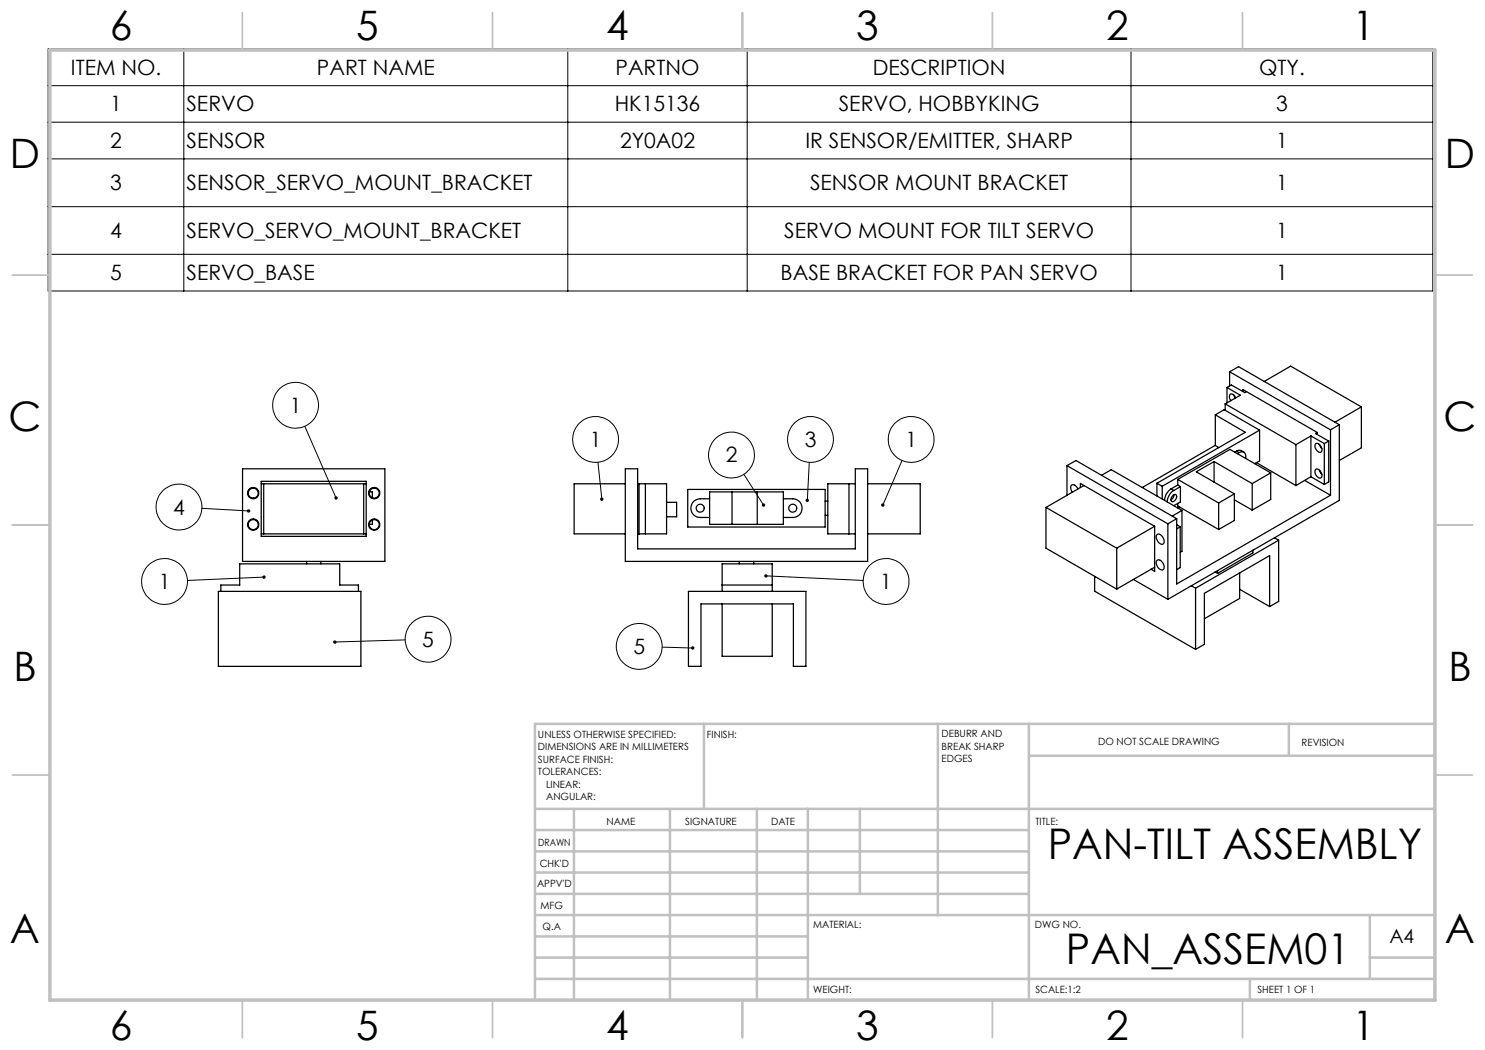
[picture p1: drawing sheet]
<svg xmlns="http://www.w3.org/2000/svg" width="297mm" height="210mm" viewBox="0 0 297 210" stroke-linecap="round" stroke-linejoin="round" font-family="sans-serif">
<g fill="none" stroke="#000" stroke-width=".2">
<path d="M9.6 9.8h277v48.4h-277zM9.6 17.1h277M36.8 9.8v48.4M113.6 9.8v48.4M149.4 9.8v48.4M226.2 9.8v48.4M9.6 24.4h277M9.6 31.8h277M9.6 41.3h277M9.6 50.9h277M61 85.3l6.2 14.3M119.6 92.5l.8 7.3"/>
<path d="M148.8 94.9l3.9 6.1M161.9 92.5l-.4 7.6M180.4 92.1l-3.8 8.9M40.4 101.7l9.3 .5M52.8 115.4l-15.3 .7M153.2 115.2l19.4 .9M81 128l-14 .4M132.4 129.4l6.1 .2"/>
<circle cx="59.1" cy="81.1" r="4.6"/>
<circle cx="119.1" cy="87.9" r="4.6"/>
<circle cx="146.3" cy="91" r="4.6"/>
<circle cx="162.1" cy="87.9" r="4.6"/>
<circle cx="182.2" cy="87.9" r="4.6"/>
<circle cx="32.9" cy="116.3" r="4.6"/>
<circle cx="35.8" cy="101.4" r="4.6"/>
<circle cx="177.2" cy="116.3" r="4.6"/>
<circle cx="85.6" cy="127.8" r="4.6"/>
<circle cx="127.8" cy="129.3" r="4.6"/>
</g>
<g fill="none" stroke="#c0c0c0" stroke-width=".35">
<path d="M48.5 2.5v7.5M98.5 2.5v7.5M148.5 2.5v7.5M198.5 2.5v7.5M248.5 2.5v7.5M2.5 55h7.5M287 55h7.5M2.5 105h7.5M287 105h7.5M2.5 155h7.5M287 155h7.5M48.5 200v7.5"/>
<path d="M98.5 200v7.5M148.5 200v7.5M198.5 200v7.5M248.5 200v7.5"/>
</g>
<g fill="none" stroke="#c0c0c0" stroke-width=".5">
<path d="M140.8 144.8v17M187.6 144.8v38.2M205.8 144.8v55.2M205.8 151.2h81.2M257.8 144.8v6.4M287 144.8h-180v55.2M107 161.8h180M107 178.8h98.8M107 174.5h98.8M107 170.3h98.8M107 166h98.8M114.8 161.8v38.2"/>
<path d="M134 161.8v38.2M151.4 161.8v38.2M161.6 161.8v38.2M172 161.8v17M107 195.8h180M107 191.5h54.6M107 187.3h54.6M107 183h180M250 195.8v4.2M274 191.5h13M274 183v12.8"/>
</g>
<path d="M10 10h277v190h-277z" fill="none" stroke="#c0c0c0" stroke-width=".7"/>
<path d="M67 99.3v.1a.34 .34 0 0 0-.1 .4 .34 .34 0 0 0 .4 .1l-.1-.3 .1 .3a.34 .34 0 0 0 .2-.5 .34 .34 0 0 0-.5-.1zM49.5 102a.34 .34 0 0 0 .1 .5 .34 .34 0 0 0 .5-.3h-.4h.4a.34 .34 0 0 0-.2-.3 .34 .34 0 0 0-.4 .1zM52.6 115.2a.34 .34 0 0 0 .1 .5 .34 .34 0 0 0 .4-.3h-.3h.3a.33 .33 0 0 0-.2-.3 .33 .33 0 0 0-.3 .1zM66.7 128.2l-.1 .2h.4h-.4a.34 .34 0 0 0 .5 .3 .34 .34 0 0 0 .2-.5 .34 .34 0 0 0-.6 0zM120.1 99.6a.35 .35 0 0 0 0 .4 .35 .35 0 0 0 .3 .2v-.4l.1 .3a.34 .34 0 0 0 .1-.5 .34 .34 0 0 0-.5 0zM176.3 100.8v.4l.1 .1 .2-.3-.2 .3a.33 .33 0 0 0 .5-.1 .33 .33 0 0 0-.2-.5 .33 .33 0 0 0-.4 .1zM161.1 99.9a.32 .32 0 0 0 0 .3 .32 .32 0 0 0 .3 .2l.1-.3-.1 .3a.33 .33 0 0 0 .3-.5 .33 .33 0 0 0-.6 0zM152.5 100.7a.34 .34 0 0 0-.1 .5 .34 .34 0 0 0 .5 .1l-.2-.3 .2 .3 .1-.1a.33 .33 0 0 0-.1-.5 .33 .33 0 0 0-.4 0zM153 114.9l-.1 .3h.3h-.3a.33 .33 0 0 0 .4 .3 .33 .33 0 0 0 .2-.5 .33 .33 0 0 0-.5-.1zM138.3 129.3a.34 .34 0 0 0 .1 .6 .34 .34 0 0 0 .5-.3h-.4h.4a.35 .35 0 0 0-.2-.3 .35 .35 0 0 0-.4 0z" fill="#000"/>
<g fill="none" stroke="#000" stroke-width=".25">
<path d="M245.4 77.5l2.7 1.5-3.1 1.8M245.4 77.5l.9-.5 2.7 1.5 .3-.2M245.4 77.5v3.1M245.9 74.4l20.2 11.6M245.9 74.4v2.8M245.9 74.4l1.8-1.1 20.2 11.6M246.8 79l.3 .6M247.2 79.5l-.4-.5-.4-.2a.56 .56 0 0 0-.6 .3 .56 .56 0 0 0 .2 .7l.2 .3M248.6 78.3v-.4l14.9 8.6M252.8 76.3l5.3-3.1 14.2 8.2M48.5 93.8h28.5v18.5h-28.5zM52.2 96.3h21v11h-21z"/>
<path d="M52.2 96.8h21M52.7 96.8v10M72.7 96.8v10M73.9 98.4h.6v1.1M125.1 93.8h2.4v16h43.6v-16h2.4v18.5h-48.4zM125.1 96.8h-10.3v10h10.3M127.5 96.8h5.8v10h-5.8M127.8 96.8v10M129.1 96.8v10M137.5 97.9h27.5v7.5h-27.5zM141.9 99.8h-1.8a1.87 1.87 0 0 0-1.9 1.8 1.87 1.87 0 0 0 1.9 1.9h1.8M141.9 98.4h14.8v6.5h-14.8z"/>
<path d="M146.4 98.4v6.5M151.4 98.4v6.5M156.7 99.8h1.8a1.87 1.87 0 0 1 1.9 1.8 1.87 1.87 0 0 1-1.9 1.9h-1.8M169.8 96.8v10M171.1 96.8h-5.5v10h5.5M173.5 96.8h10.5v10h-10.5M213.4 93.1v6M213.4 93.1l20.2 11.7M213.4 93.1l1.8-1 20.1 11.6M215.6 97.8a.9 .9 0 0 0-1.4-.7l-.1 .5 .4 .8M216.1 97.5v-.8l14.8 8.6M216.8 97.1l-7.6 4.4"/>
<path d="M220.3 95.1l2-1.2 14.1 8.2M231.4 96.7v2.5M231.4 96.7l1 .6M232.4 97.3v2.5M234.2 97.8l-1 1.1-.3 1.2M234.2 97.8l.6 .3M234.7 99l.4-.1a.85 .85 0 0 1 .1 .9 .85 .85 0 0 1-.9 .5l-.1-.6zM234.8 98.1l-.6 .5-.5 .7-.3 1.1M234.8 98.9l-.1 .6-.5 .5M235.5 95.9l8.2 4.7M235.5 95.9v1.1M235.5 97l.6 .3"/>
<path d="M235.5 97l-1.3 .8M236.1 97.3v3.1l-1.3 .7M236.1 97.3l-1.3 .8M242.8 92.3l7.6 4.4M242.8 92.3l-3.5 2.1 7.6 4.4M242.8 92.3v4.1M243.1 89.1l-14.6 8.4M243.1 83l1.7-1.1 7.1 4.1M243.1 83l6 3.5-17.7 10.2M243.1 83v6.1l.7 .4M245 80.8l14.2 8.1M245 80.8v1.3"/>
<path d="M246.9 98.8l-3.2 1.8M246.9 98.8v5.3l-3.2 1.8M246.9 100l3.5 2M247.3 90.2l.3-.1a1.25 1.25 0 0 1 1.2 .3M247.3 90.2l.5 .3M247.3 90.2l-.4 .2M247.8 90.5a.89 .89 0 0 1 1.2 .1 .89 .89 0 0 1 .1 1.1M247.8 90.5l-.3 .2M250.4 96.7v5.3M251.3 92.5l7.9 4.6M251.9 86v6.2l-1 .5M251.9 86l-19.5 11.3"/>
<path d="M254.1 94.6l-8.1-4.7-10.5 6M254.1 94.6l-3.7 2.1M254.1 94.6v5.3l-3.7 2.1M259.2 88.9v8.2M260.9 96.1l5.2 3M262.2 87.2l2.7 1.5M262.2 87.2l-3 1.7M262.2 95.3l-3 1.8M262.2 87.2v8.1M262.2 95.3l2.7 1.6M263.1 93.9a1.11 1.11 0 0 1 1.1 .5 1.11 1.11 0 0 1 0 1.2 1.21 1.21 0 0 1-1.1-1.7zM263.1 88.8a1.09 1.09 0 0 1 1.1 .5 1.09 1.09 0 0 1 0 1.1 1.2 1.2 0 0 1-1.1-1.6z"/>
<path d="M263.5 86.5v.4M263.5 86.5l-.4 .2 2.6 1.5M263.9 88.9l.5 .8M263.9 94l.5 .9M264.9 88.7v8.2M265.7 88.2l-.8 .5M265.7 88.2v8.2l-.8 .5M266.1 99.1l-30.8 17.7v-13.1M266.1 86v13.1M267.9 84.9v15.2l-34.3 19.8M267.9 84.9l-1.8 1.1M272.3 81.4l-5.3 3"/>
<path d="M272.3 81.4v8.2l-4.4 2.5M43.7 118.3h28.5v15h-28.5zM44.2 118.3v-1.3h3.7v-4.2h20v4.2h3.8v1.3M52.2 106.8h21M61.3 112.3v.5M64.2 112.3v.5M74.5 104v.9h-.7M133.3 100.5h2v2.9h-2M137.7 118.3h23.5v15h-2.5v-12.5h-18.5v12.5h-2.5zM144.4 117h10M144.4 118.3v-5.5h10v5.5M147.8 112.3v.5"/>
<path d="M150.7 112.3v.5M165 100.2h.6M165 103.1h.6M209.2 101.5l14.1 8.1M209.2 101.5v8.1l14.1 8.2M218.9 115.3v2.9l20.2 11.7M223.3 109.6v8.2M226.7 115.9l6.9 4M230.9 105.3v9l-.7-.5M230.9 105.3l-7.6 4.3M230.9 113.4l-7.6 4.4M231.3 112.2a.95 .95 0 0 1 1.5 .8 .6 .6 0 0 1-.1 .9 .6 .6 0 0 1-.9-.2l-.5-.7z"/>
<path d="M231.3 107a.95 .95 0 0 1 1.5 .9 .6 .6 0 0 1-.1 .9 .6 .6 0 0 1-.9-.2l-.5-.8zM233.6 104.8v15.1M235.3 103.7l-1.7 1.1M235.3 104.9l.7 .5M235.5 100.7v.5l8.2 4.7M235.9 101.4l-.4 .2M236 105.4l-.7 .4M236 105.4v8.1l-.7 .4M236.4 102.1l-1.9 1.1M236.4 102.1v8.2l-.4 .1M238.3 117.1l.8 .5M239.1 117.6v12.3"/>
<path d="M243 114.4l.5 .3M243.5 114.1v.6M243.7 100.6v5.3M247.9 117.9l6 3.4M247.9 114.6v5.1l-7 4M250.6 110v.6l-7.1 4.1M254.9 107.6l.8 .4M255.7 108v12.3l-1.8 1M255.7 108l-16.6 9.6M144.4 120.8v10.5h10v-10.5M253.9 121.3v-10.2l-13 7.6v10.2l-1.8 1"/>
<circle cx="50.6" cy="98.6" r=".99"/>
<circle cx="50.6" cy="98.6" r="1.12"/>
<circle cx="74.8" cy="98.6" r=".99"/>
<circle cx="74.8" cy="98.6" r="1.12"/>
<circle cx="50.6" cy="104.9" r="1"/>
<circle cx="50.6" cy="104.9" r="1.11"/>
<circle cx="74.8" cy="104.9" r="1"/>
<circle cx="74.8" cy="104.9" r="1.11"/>
<circle cx="140" cy="101.6" r=".79"/>
<circle cx="158.5" cy="101.6" r=".8"/>
</g>
<g font-size="8.5">
<text x="209.5" y="171.8">PAN-TILT ASSEMBLY</text>
<text x="213.2" y="192.7">PAN_ASSEM01</text>
</g>
<g font-size="8.1">
<text x="22" y="8">6</text>
<text x="71.2" y="8">5</text>
<text x="121.2" y="8">4</text>
<text x="171.3" y="8">3</text>
<text x="221.3" y="8">2</text>
<text x="270.5" y="8">1</text>
<text x="2" y="33.6">D</text>
<text x="289" y="33.6">D</text>
<text x="1.7" y="86.1">C</text>
<text x="288.7" y="86.1">C</text>
<text x="2.7" y="136.1">B</text>
<text x="289.7" y="136.1">B</text>
<text x="2" y="188.6">A</text>
<text x="289" y="188.6">A</text>
<text x="22" y="208">6</text>
<text x="71.2" y="208">5</text>
<text x="121.2" y="208">4</text>
<text x="171.3" y="208">3</text>
<text x="221.3" y="208">2</text>
<text x="270.5" y="208">1</text>
</g>
<g font-size="4.2">
<text x="14.2" y="15">ITEM NO.</text>
<text x="63.4" y="15">PART NAME</text>
<text x="123.1" y="15">PARTNO</text>
<text x="174.5" y="15">DESCRIPTION</text>
<text x="251.8" y="15">QTY.</text>
<text x="22.1" y="22.3">1</text>
<text x="37.3" y="22.3">SERVO</text>
<text x="122.9" y="22.3">HK15136</text>
<text x="167.8" y="22.3">SERVO, HOBBYKING</text>
<text x="255.2" y="22.3">3</text>
<text x="22.1" y="29.6">2</text>
<text x="37.3" y="29.6">SENSOR</text>
<text x="124" y="29.6">2Y0A02</text>
<text x="161.1" y="29.6">IR SENSOR/EMITTER, SHARP</text>
<text x="255.2" y="29.6">1</text>
<text x="22.1" y="38.1">3</text>
<text x="37.3" y="38.1">SENSOR_SERVO_MOUNT_BRACKET</text>
<text x="162" y="38.1">SENSOR MOUNT BRACKET</text>
<text x="255.2" y="38.1">1</text>
<text x="22.1" y="47.6">4</text>
<text x="37.3" y="47.6">SERVO_SERVO_MOUNT_BRACKET</text>
<text x="156.8" y="47.6">SERVO MOUNT FOR TILT SERVO</text>
<text x="255.2" y="47.6">1</text>
<text x="22.1" y="56">5</text>
<text x="37.3" y="56">SERVO_BASE</text>
<text x="156.1" y="56">BASE BRACKET FOR PAN SERVO</text>
<text x="255.2" y="56">1</text>
<text x="58" y="82.5">1</text>
<text x="118" y="89.4">1</text>
<text x="160.9" y="89.4">3</text>
<text x="181.1" y="89.4">1</text>
<text x="145.1" y="92.5">2</text>
<text x="34.6" y="102.9">4</text>
<text x="31.8" y="117.8">1</text>
<text x="176.1" y="117.8">1</text>
<text x="84.5" y="129.3">5</text>
<text x="126.7" y="130.8">5</text>
</g>
<text font-size="3.9" x="277.9" y="188.5">A4</text>
<g font-size="2">
<text x="107.6" y="147.6">UNLESS OTHERWISE SPECIFIED:</text>
<text x="141.4" y="147.6">FINISH:</text>
<text x="188.3" y="147.5">DEBURR AND</text>
<text x="188.3" y="150">BREAK SHARP</text>
<text x="219.6" y="149">DO NOT SCALE DRAWING</text>
<text x="260.3" y="149.2">REVISION</text>
<text x="107.6" y="150.1">DIMENSIONS ARE IN MILLIMETERS</text>
<text x="107.6" y="152.6">SURFACE FINISH:</text>
<text x="107.6" y="155.1">TOLERANCES:</text>
<text x="188.3" y="152.5">EDGES</text>
<text x="109.2" y="157.6">LINEAR:</text>
<text x="109.2" y="160.1">ANGULAR:</text>
<text x="121.3" y="165">NAME</text>
<text x="137" y="164.9">SIGNATURE</text>
<text x="154.2" y="164.9">DATE</text>
<text x="207.1" y="164.9">TITLE:</text>
<text x="107.6" y="169.1">DRAWN</text>
<text x="107.9" y="173.3">CHK'D</text>
<text x="107.4" y="177.4">APPV'D</text>
<text x="108.1" y="181.8">MFG</text>
<text x="108.5" y="186">Q.A</text>
<text x="162.6" y="185.5">MATERIAL:</text>
<text x="207" y="185.5">DWG NO.</text>
<text x="162.6" y="198.5">WEIGHT:</text>
<text x="207.1" y="198.6">SCALE:1:2</text>
<text x="251.5" y="198.6">SHEET 1 OF 1</text>
</g>
</svg>
